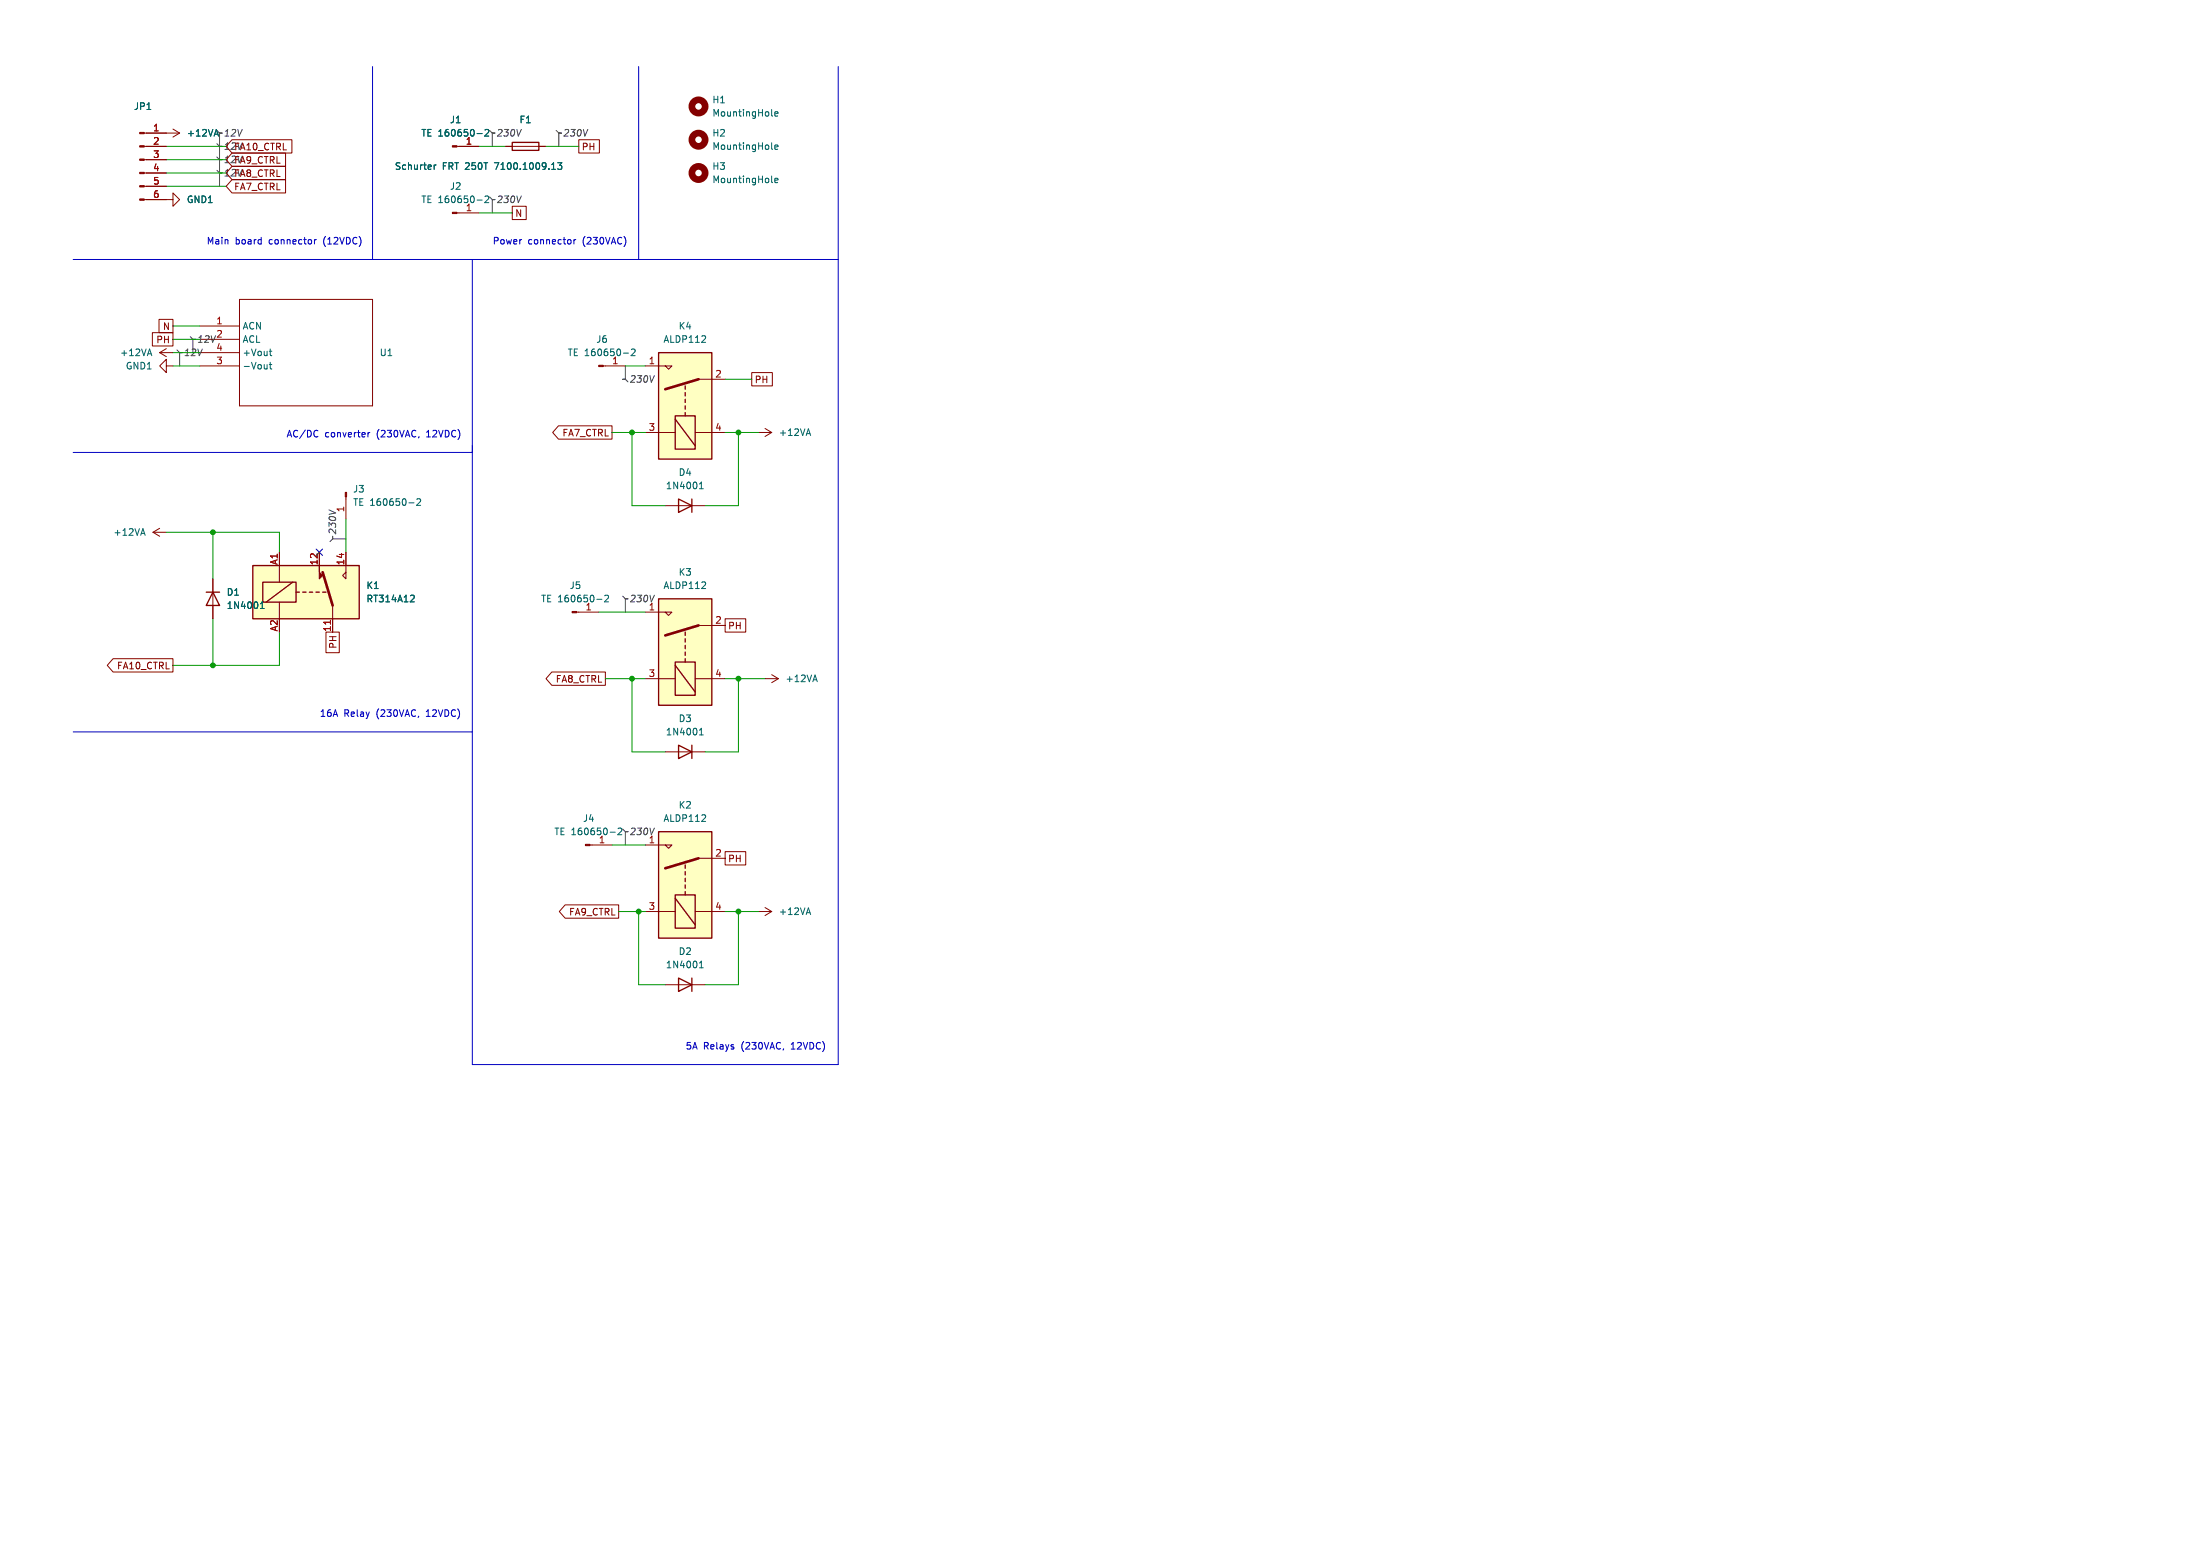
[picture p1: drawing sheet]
<svg xmlns="http://www.w3.org/2000/svg" width="420mm" height="297mm" viewBox="0 0 420 297" stroke-linecap="round" stroke-linejoin="round" font-family="sans-serif">
<g fill="none" stroke="#840000" stroke-width=".19">
<path d="M27.5 38.1h5.5v-1.3l1.3 1.3-1.3 1.3v-1.3M27.5 35.6h4.2M27.5 33h4.2M27.5 30.5h4.2M27.5 27.9h4.2M27.5 25.4h6.8M33 24.6l1.3 .8M34.3 25.4l-1.3 .8M44.3 34.3h10.2v2.5h-10.2l-1.1-1.2zM44.3 29.2h10.2v2.6h-10.2l-1.1-1.3zM44.3 31.8h10.2v2.5h-10.2l-1.1-1.3zM44.3 26.7h11.4v2.5h-11.4l-1.1-1.3z"/>
<path d="M87.2 27.9h4.2M96.5 27.9h7.6M97.8 39.4h2.7v2.5h-2.7zM110.5 26.7h3.9v2.5h-3.9zM45.7 57.2h25.4v20.3h-25.4zM87.2 40.6h4.2M29.1 63.5h3.9v2.5h-3.9zM30.4 61h2.6v2.5h-2.6zM30.5 67.3l1.2 .8M30.5 67.3h2.5M31.7 69.9v-1.3l-1.2 1.3 1.2 1.2v-1.2h1.3M31.7 66.5l-1.2 .8"/>
<path d="M38.1 67.3h7.6M38.1 62.2h7.6M38.1 64.8h7.6M38.1 69.9h7.6M115.2 69.9h4.2M123.2 69.9h5.1l-.7 .6-.6-.6M133.3 72.4h5.1M143.5 71.1h3.9v2.6h-3.9zM66 94.8v4.3M106.6 81.3h10.2v2.5h-10.2l-1.1-1.2zM123.2 82.6h5.7M127 96.5h7.6"/>
<path d="M132.7 82.6h5.7M144.8 82.6h2.5M146 81.8l1.3 .8M147.3 82.6l-1.3 .7M29.2 101.6l1.3 .8M29.2 101.6h2.5M30.5 100.8l-1.3 .8M40.6 110.5v7.6M53.3 105.4v5.7M53.3 114.9v3.2M61 105.4v2.6M63.5 115.6v5.1"/>
<path d="M66 105.4v5.1l-.6-.6 .6-.7M110.1 116.8h4.2M123.2 116.8h5.1l-.7 .7-.6-.7M133.3 119.4h5.1M138.4 118.1h4v2.6h-4zM21.6 125.7h11.4v2.6h-11.4l-1.1-1.3zM62.2 120.7h2.6v3.9h-2.6zM105.3 128.3h10.3v2.5h-10.3l-1.1-1.3zM123.2 129.5h5.7M132.7 129.5h5.7M146 129.5h2.6M147.3 128.8l1.3 .7"/>
<path d="M148.6 129.5l-1.3 .8M127 143.5h7.6M107.9 172.7h10.2v2.6h-10.2l-1.1-1.3zM112.6 161.3h4.2M123.2 161.3h5.1l-.7 .6-.6-.6M123.2 174h5.7M132.7 174h5.7M133.3 163.8h5.1M138.4 162.6h4v2.5h-4zM144.8 174h2.5M146 173.2l1.3 .8M147.3 174l-1.3 .8"/>
<path d="M127 188h7.6"/>
</g>
<g fill="none" stroke="#006464" stroke-width=".19">
<path d="M41 25.6h.6M41.3 24.7l.4 1.3M82.9 31.5v.8M83.2 31.5l-.3 .2M91.1 25.5h.9M91.1 38.2h.9M92.6 24.8l.5-.1 .2 .4-.8 .9h.8M92.6 37.5l.5-.1 .2 .4-.8 .9h.8M106.5 31.1h.8l-.5 .4 .4 .2v.5l-.2 .1-.5-.1M147.3 28.3l.2 .2M147.3 22l.2 .2M147.3 34.7l.2 .2"/>
<path d="M147.9 28.1l.6-.1v-.3h-.4l-.2 .2 .1 .6h.5M147.9 21.7l.6-.1v-.2l-.4-.1-.2 .2 .1 .6h.5M147.9 34.4l.6-.1v-.2l-.4-.1-.2 .2 .1 .6h.5M28.3 67.5h.6M28.6 66.6l.4 1.3M51.4 69.6h.5M51.4 67h.5M51.6 66.6v1.1l.3 .2M51.6 69.2v1l.3 .2M119 67.4h1M120.5 66.7l.5-.1 .3 .4-.8 .9h.8M133.9 65.3h.8"/>
<path d="M134.7 64.2v.4M78.1 96h.9M79.6 95.3l.5-.1 .2 .4-.8 .9h.8M133.5 92.4l.4-.4v1.3M133.5 93.3h.8M154 82.8h.6M154.3 81.9l.4 1.2M27 101.8h.6M27.3 100.9l.4 1.3M49.7 116.1h.7M49.7 115.2l.4-.3v1.2M78.5 113.6l.5 .1 .1 .3-.8 .9h.8"/>
<path d="M113.9 114.4h1M115.4 113.7l.5-.1 .3 .4-.8 .9h.8M133.9 112.3h.8M134.7 111.2v.4M133.5 139.4l.4-.4v1.3M155.3 129.8h.6M155.6 128.8l.4 1.3M116.5 158.8h.9M118 158.2l.5-.1 .2 .3-.8 .9h.8M133.5 140.3h.8M133.9 156.8h.8M134.7 155.6v.5"/>
<path d="M154 174.2h.6M154.3 173.3l.4 1.3M133.5 184.7h.8M133.5 183.8l.4-.3v1.2"/>
</g>
<g fill="#840000" stroke="#840000" stroke-width=".19">
<path d="M111.8 161.2h.8v.2h-.8z"/>
<path d="M61 108v1.2l.6 .7-.6 .6z"/>
<path d="M65.9 94h.3v.8h-.3z"/>
<path d="M114.3 69.7h.9v.3h-.9z"/>
<path d="M26.7 38h.8v.2h-.8z"/>
<path d="M26.7 35.4h.8v.3h-.8z"/>
<path d="M26.7 32.9h.8v.2h-.8z"/>
<path d="M26.7 30.4h.8v.2h-.8z"/>
<path d="M26.7 27.8h.8v.3h-.8z"/>
<path d="M26.7 25.3h.8v.2h-.8z"/>
<path d="M109.2 116.7h.9v.3h-.9z"/>
<path d="M86.4 27.8h.8v.3h-.8z"/>
<path d="M86.4 40.5h.8v.3h-.8z"/>
</g>
<g fill="none" stroke="#840000" stroke-width=".25">
<path d="M97.8 27.2h5.1v1.5h-5.1zM125.7 67.3h10.2v20.3h-10.2zM128.9 79.4h3.8v6.3h-3.8zM130.8 73.7v.6M130.8 74.9v.7M130.8 76.2v.6M130.8 77.5v.6M130.8 78.7v.7M128.9 80l3.8 5.1M129.5 95.3l2.6 1.2-2.6 1.3zM132.1 95.3v2.5M39.4 113h2.5"/>
<path d="M40.6 113l1.3 2.6h-2.5zM48.3 108h20.3v10.1h-20.3zM50.2 111.1h6.3v3.8h-6.3zM55.9 111.1l-5.1 3.8M56.5 113h.6M57.8 113h.6M59.1 113h.6M60.3 113h.7M61.6 113h.6M125.7 114.3h10.2v20.3h-10.2zM128.9 126.4h3.8v6.3h-3.8zM128.9 127l3.8 5.1"/>
<path d="M130.8 120.7v.6M130.8 121.9v.7M130.8 123.2v.6M130.8 124.5v.6M130.8 125.7v.7M125.7 158.8h10.2v20.3h-10.2zM129.5 142.2l2.6 1.3-2.6 1.3zM132.1 142.2v2.6M128.9 170.8h3.8v6.4h-3.8zM128.9 171.5l3.8 5M130.8 165.1v.6M130.8 166.4v.6"/>
<path d="M130.8 167.6v.7M130.8 168.9v.6M130.8 170.2v.6M129.5 186.7l2.6 1.3-2.6 1.2zM132.1 186.7v2.5"/>
</g>
<g fill="#ffffc2" stroke="#ffffc2" stroke-width=".19">
<path d="M48.3 108h20.3v10.1h-20.3z"/>
<path d="M125.7 67.3h10.2v20.3h-10.2z"/>
<path d="M125.7 114.3h10.2v20.3h-10.2z"/>
<path d="M125.7 158.8h10.2v20.3h-10.2z"/>
</g>
<path d="M133.3 72.4l-6.3 1.9M61.6 109.2l1.9 6.4M133.3 119.4l-6.3 1.9M133.3 163.8l-6.3 1.9" fill="none" stroke="#840000" stroke-width=".51"/>
<path d="M63.1 118.4v.7" fill="none" stroke="#a90000" stroke-width=".19"/>
<g fill="none" stroke="#840000" stroke-width="1.3">
<circle cx="133.4" cy="33" r="1.27"/>
<circle cx="133.4" cy="26.7" r="1.27"/>
<circle cx="133.4" cy="20.3" r="1.27"/>
</g>
<g fill="none" stroke="#484848" stroke-width=".19">
<path d="M41.4 30l.5 .5h.5h-.5v2.5M41.4 27.4l.5 .5h.5h-.5v2.6M41.4 24.9l.5 .5h.5h-.5v2.5M41.4 32.5l.5 .5h.5h-.5v2.6M93.5 24.9l.5 .5h.5h-.5v2.5M93.5 37.6l.5 .5h.5h-.5v2.5M106.2 24.9l.5 .5h.5h-.5v2.5M33.8 66.8l.5 .5h.5h-.5v2.6M36.3 64.3l.5 .5h.5h-.5v2.5M119.4 69.9v2.5h-.5h.5l.5 .5M66 102.9h-2.5v-.5v.5l-.5 .5M118.9 113.8l.5 .5h.5h-.5v2.5"/>
<path d="M118.9 158.2l.5 .6h.5h-.5v2.5"/>
</g>
<g fill="none" stroke="#0000c2" stroke-width=".19">
<path d="M71.1 12.7v36.8M121.9 12.7v36.8M160 12.7v190.5h-69.8v-153.7M14 49.5h146M60 45.7v.9M60.4 45.7l-.4 .3M109.6 45.7v.9M109.9 45.7l-.3 .3M14 86.4h76.2M60.6 82.2l.1 .1M60.7 83.3h-.1M70.3 82.6v.8"/>
<path d="M70.6 82.6l-.3 .2M14 139.7h76.2"/>
</g>
<g fill="none" stroke="#009600" stroke-width=".19">
<path d="M31.7 27.9h11.5M31.7 30.5h11.5M31.7 35.6h11.5M31.7 33h11.5M91.4 27.9h5.1M104.1 27.9h6.4M91.4 40.6h6.4M33 64.8h5.1M33 69.9h5.1M33 67.3h5.1M33 62.2h5.1M119.4 69.9h3.8"/>
<path d="M138.4 72.4h5.1M66 99.1v6.3M116.8 82.6h6.4M120.6 82.6v13.9h6.4M138.4 82.6h6.4M141 82.6v13.9h-6.4M31.7 101.6h21.6v3.8M40.6 101.6v8.9M40.6 118.1v8.9M114.3 116.8h8.9M53.3 120.7v6.3h-20.3M115.6 129.5h7.6"/>
<path d="M120.6 129.5v14h6.4M138.4 129.5h7.6M141 129.5v14h-6.4M116.8 161.3h6.4M118.1 174h5.1M121.9 174v14h5.1M138.4 174h6.4M141 174v14h-6.4"/>
</g>
<path d="M60.4 104.8l1.2 1.2M61.6 104.8l-1.2 1.2" fill="none" stroke="#000084" stroke-width=".19"/>
<g fill="#009600" stroke="#009600" stroke-width=".19">
<circle cx="141" cy="82.6" r=".46"/>
<circle cx="120.6" cy="82.6" r=".46"/>
<circle cx="120.6" cy="129.5" r=".46"/>
<circle cx="141" cy="129.5" r=".46"/>
<circle cx="141" cy="174" r=".46"/>
<circle cx="121.9" cy="174" r=".46"/>
<circle cx="40.6" cy="101.6" r=".46"/>
<circle cx="40.6" cy="127" r=".46"/>
</g>
<g font-size="1.8" fill="#006464">
<text x="25.5" y="21.2">JP1</text>
<text x="85.8" y="23.7">J1</text>
<text x="99.1" y="23.7">F1</text>
<text x="135.9" y="19.9">H1</text>
<text x="135.9" y="22.5">MountingHole</text>
<text x="35.6" y="26.3">+12VA</text>
<text x="80.3" y="26.3">TE 160650-2</text>
<text x="135.9" y="26.3">H2</text>
<text x="135.9" y="28.8">MountingHole</text>
<text x="75.3" y="32.6">Schurter</text>
<text x="84.4" y="32.6">FRT 250T</text>
<text x="94.7" y="32.6">7100.1009.13</text>
<text x="135.9" y="32.6">H3</text>
<text x="135.9" y="35.2">MountingHole</text>
<text x="35.6" y="39">GND1</text>
<text x="80.3" y="39">TE 160650-2</text>
<text x="85.8" y="36.4">J2</text>
<text x="88.8" y="40.4">1</text>
<text x="46.2" y="63.1">ACN</text>
<text x="46.2" y="65.6">ACL</text>
<text x="113.7" y="65.6">J6</text>
<text x="126.6" y="65.6">ALDP112</text>
<text x="129.5" y="63.1">K4</text>
<text x="22.8" y="68.2">+12VA</text>
<text x="23.9" y="70.7">GND1</text>
<text x="46.2" y="70.7">-Vout</text>
<text x="46.2" y="68.2">+Vout</text>
<text x="72.4" y="68.2">U1</text>
<text x="108.3" y="68.2">TE 160650-2</text>
<text x="116.8" y="69.6">1</text>
<text x="148.6" y="83.4">+12VA</text>
<text x="67.3" y="94.2">J3</text>
<text x="127" y="93.6">1N4001</text>
<text x="129.5" y="91">D4</text>
<text x="67.3" y="96.7">TE 160650-2</text>
<text x="21.6" y="102.5">+12VA</text>
<text x="43.2" y="113.9">D1</text>
<text x="69.9" y="112.6">K1</text>
<text x="108.7" y="112.6">J5</text>
<text x="126.6" y="112.6">ALDP112</text>
<text x="129.5" y="110.1">K3</text>
<text x="43.2" y="116.4">1N4001</text>
<text x="69.9" y="115.2">RT314A12</text>
<text x="103.2" y="115.2">TE 160650-2</text>
<text x="111.7" y="116.6">1</text>
<text x="149.9" y="130.4">+12VA</text>
<text x="127" y="140.6">1N4001</text>
<text x="129.5" y="138">D3</text>
<text x="129.5" y="154.5">K2</text>
<text x="105.7" y="159.6">TE 160650-2</text>
<text x="111.2" y="157.1">J4</text>
<text x="114.2" y="161">1</text>
<text x="126.6" y="157.1">ALDP112</text>
<text x="148.6" y="174.9">+12VA</text>
<text x="127" y="185">1N4001</text>
<text x="129.5" y="182.5">D2</text>
</g>
<g font-size="1.8" fill="#a90000">
<text x="29.1" y="25.1">1</text>
<text x="29.1" y="27.7">2</text>
<text x="88.8" y="27.7">1</text>
<text x="29.1" y="30.2">3</text>
<text x="29.1" y="32.8">4</text>
<text x="29.1" y="35.3">5</text>
<text x="29.1" y="37.8">6</text>
<text x="41.2" y="62">1</text>
<text x="41.2" y="64.5">2</text>
<text x="41.2" y="69.6">3</text>
<text x="41.2" y="67.1">4</text>
<text x="123.8" y="69.6">1</text>
<text x="136.5" y="72.1">2</text>
<text x="123.8" y="82.3">3</text>
<text x="136.5" y="82.3">4</text>
<text x="65.8" y="97.9" transform="rotate(-90 65.8 97.9)">1</text>
<text x="53.1" y="107.9" transform="rotate(-90 53.1 107.9)">A1</text>
<text x="60.7" y="108" transform="rotate(-90 60.7 108)">12</text>
<text x="65.8" y="108" transform="rotate(-90 65.8 108)">14</text>
<text x="136.5" y="119.1">2</text>
<text x="53.1" y="120.6" transform="rotate(-90 53.1 120.6)">A2</text>
<text x="63.2" y="120.7" transform="rotate(-90 63.2 120.7)">11</text>
<text x="123.8" y="129.3">3</text>
<text x="136.5" y="129.3">4</text>
<text x="136.5" y="163.6">2</text>
<text x="123.8" y="173.7">3</text>
<text x="136.5" y="173.7">4</text>
</g>
<g font-size="1.8" fill="#840000">
<text x="42.6" y="28.8">12V</text>
<text x="44.6" y="28.9">FA10_CTRL</text>
<text x="111" y="28.9">PH</text>
<text x="42.6" y="31.3">12V</text>
<text x="42.6" y="33.9">12V</text>
<text x="44.6" y="31.4">FA9_CTRL</text>
<text x="44.6" y="34">FA8_CTRL</text>
<text x="44.6" y="36.5">FA7_CTRL</text>
<text x="98.3" y="41.6">N</text>
<text x="29.7" y="65.7">PH</text>
<text x="31" y="63.2">N</text>
<text x="144" y="73.3">PH</text>
<text x="107.3" y="83.5">FA7_CTRL</text>
<text x="64.5" y="123.9" transform="rotate(-90 64.5 123.9)">PH</text>
<text x="138.9" y="120.3">PH</text>
<text x="22.2" y="128">FA10_CTRL</text>
<text x="106" y="130.5">FA8_CTRL</text>
<text x="138.9" y="164.8">PH</text>
<text x="108.5" y="174.9">FA9_CTRL</text>
</g>
<g font-size="1.8" fill="#484848">
<text x="42.6" y="26.3">12V</text>
<text x="94.7" y="26.3">230V</text>
<text x="107.4" y="26.3">230V</text>
<text x="94.7" y="39">230V</text>
<text x="37.5" y="65.6">12V</text>
<text x="35" y="68.2">12V</text>
<text x="120.1" y="73.3">230V</text>
<text x="64.4" y="102.2" transform="rotate(-90 64.4 102.2)">230V</text>
<text x="120.1" y="115.2">230V</text>
<text x="123.8" y="116.6">1</text>
<text x="120.1" y="159.6">230V</text>
<text x="123.8" y="161">1</text>
</g>
<g font-size="1.8" fill="#0000c2">
<text x="39.4" y="46.7">Main</text>
<text x="44.9" y="46.7">board</text>
<text x="51.4" y="46.7">connector</text>
<text x="62" y="46.7">(12VDC)</text>
<text x="94" y="46.7">Power</text>
<text x="100.8" y="46.7">connector</text>
<text x="111.3" y="46.7">(230VAC)</text>
<text x="54.6" y="83.6">AC/DC</text>
<text x="62" y="83.6">converter</text>
<text x="72" y="83.6">(230VAC,</text>
<text x="81.7" y="83.6">12VDC)</text>
<text x="61" y="136.9">16A</text>
<text x="65.6" y="136.9">Relay</text>
<text x="71.9" y="136.9">(230VAC,</text>
<text x="81.6" y="136.9">12VDC)</text>
<text x="130.8" y="200.4">5A</text>
<text x="134.3" y="200.4">Relays</text>
<text x="141.6" y="200.4">(230VAC,</text>
<text x="151.3" y="200.4">12VDC)</text>
</g>
</svg>
